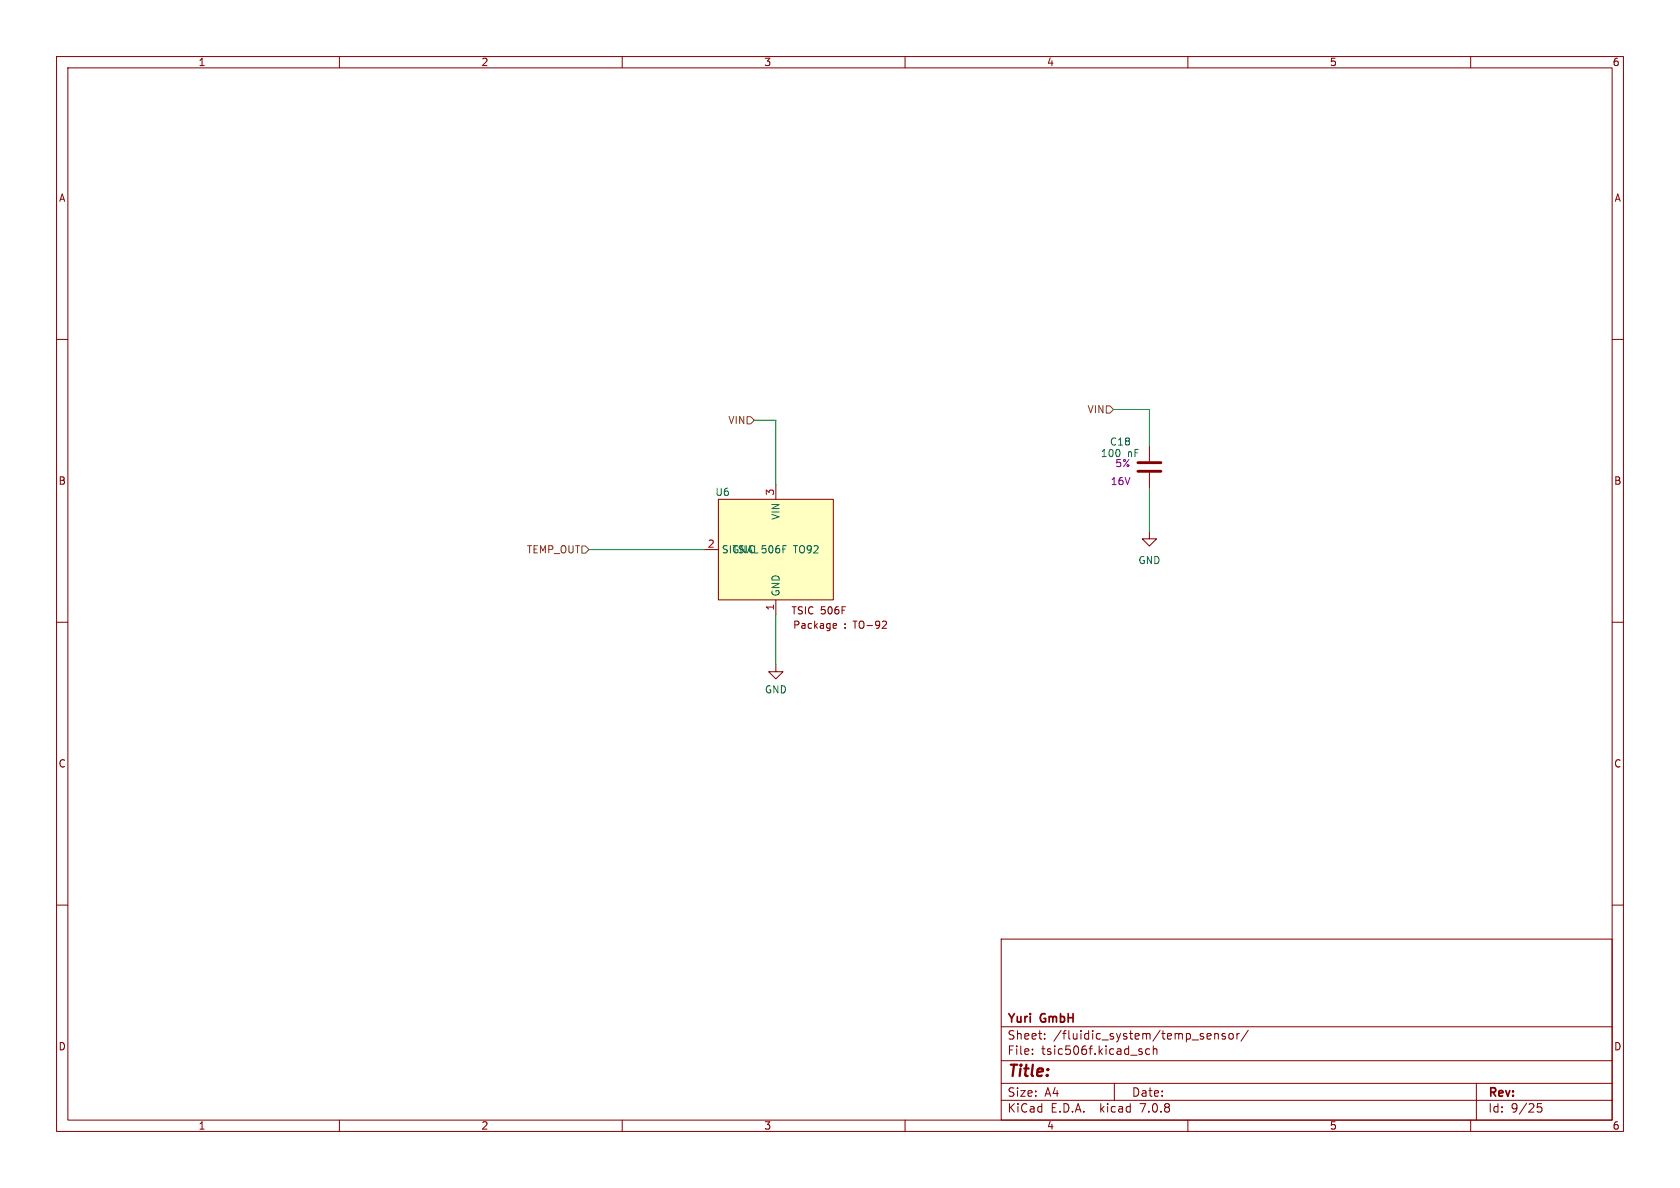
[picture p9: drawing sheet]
<svg xmlns="http://www.w3.org/2000/svg" width="297mm" height="210mm" viewBox="0 0 297 210" stroke-linecap="round" stroke-linejoin="round" font-family="sans-serif">
<g fill="none" stroke="#840000" stroke-width=".18">
<path d="M10 10h277v190h-277zM12 12h273v186h-273zM60 10v2M110 10v2M160 10v2M210 10v2M260 10v2M10 60h2M285 60h2M203.2 78.7v2.8M124.5 97.2h2.5M127 88.3h20.3v17.7h-20.3z"/>
<path d="M137.2 85.7v2.6M203.2 94v1.3h1.3l-1.3 1.2-1.3-1.2h1.3M203.2 83.6v2.8M10 110h2M137.2 117.5v1.2h1.2l-1.2 1.3-1.3-1.3h1.3M137.2 106v2.6M147.5 110.2l.3 .1 .1 .2-.6 .1M147.8 111l-.3 .1M156.5 109.8l.2 .2v.3l-.8 .8h.8M285 110h2M10 160h2M285 160h2"/>
<path d="M177 166h108v32h-108zM60 198v2M110 198v2M160 198v2M177 194.5h108M177 191.5h108M177 187.5h108M177 181.5h108M182.5 186.3v.1M182.5 185.5v.1M184.7 183.6v.1M184.7 182.8v.1"/>
<path d="M197 191.5v3M201.7 185.9l.3 .2-.3 .3M201.7 185.4l.2 .1M203.2 185.5l-.4-.1-.3 .3v.4l.2 .2h.5M203.9 185.5l.2-.1 .4 .1v.9M203.9 184.9v1.5M210 198v2M213.9 182.7l.2 .4-.7 .1M214 183.6l-.1 .1M214.7 182.7v1M214.7 182.8l.3-.1 .3 .1 .1 .9M216.6 182.8l-.4-.1-.2 .2 .1 .2 .5 .2v.3h-.6"/>
<path d="M217.3 182.8l.2-.1 .5 .1v.6l-.1 .2-.4 .1-.2-.1zM218.7 182.7v1M219.1 182.7l-.3 .1-.1 .2M220.7 182.1l-1.3 2M260 198v2M261 191.5v6.5M272.5 195.1h-.7l-.1 .7 .3-.1h.5l.1 .3-.1 .5-.2 .1-.6-.1"/>
</g>
<path d="M201.2 81.8h4M201.2 83.3h4" fill="none" stroke="#840000" stroke-width=".51"/>
<path d="M127 88.3h20.3v17.7h-20.3z" fill="#ffffc2" stroke="#ffffc2" stroke-width=".18"/>
<path d="M132.1 73.7h.6l.6 .6-.6 .6h-.6zM195.6 71.8h.6l.6 .6-.6 .6h-.6zM102.9 96.5h.6l.6 .7-.6 .6h-.6z" fill="none" stroke="#725600" stroke-width=".18"/>
<path d="M133.3 74.3h3.9v11.4M196.8 72.4h6.4v6.3M104.1 97.2h20.4M203.2 86.4v7.6M137.2 108.6v8.9" fill="none" stroke="#009600" stroke-width=".18"/>
<text font-size="2.8" fill="#840000" x="178" y="190.9">Title:</text>
<g font-size="2.1" fill="#840000">
<text x="178" y="184">Sheet:</text>
<text x="178" y="181.2">Yuri</text>
<text x="184" y="181.2">GmbH</text>
<text x="186.2" y="184">/fluidic_system/temp_sensor/</text>
<text x="178" y="186.7">File:</text>
<text x="184.1" y="186.7">tsic506f.kicad_sch</text>
<text x="178" y="196.9">KiCad</text>
<text x="178" y="194.1">Size:</text>
<text x="184.7" y="194.1">A4</text>
<text x="185.7" y="196.9">E.D.A.</text>
<text x="194.6" y="196.9">kicad</text>
<text x="200" y="194.1">Date:</text>
<text x="201.8" y="196.9">7.0.8</text>
<text x="263" y="194.3">Rev:</text>
<text x="263" y="196.9">Id:</text>
<text x="267.1" y="196.9">9/25</text>
</g>
<g font-size="1.8" fill="#840000">
<text x="35" y="11.9">1</text>
<text x="85" y="11.9">2</text>
<text x="135" y="11.9">3</text>
<text x="185" y="11.9">4</text>
<text x="235" y="11.9">5</text>
<text x="285" y="11.9">6</text>
<text x="10.3" y="35.9">A</text>
<text x="285.3" y="35.9">A</text>
<text x="10.3" y="85.9">B</text>
<text x="285.3" y="85.9">B</text>
<text x="139.8" y="108.8">TSIC 506F</text>
<text x="140.1" y="111.4">Package</text>
<text x="149.2" y="111.4">:</text>
<text x="151" y="111.4">TO-92</text>
<text x="10.3" y="135.9">C</text>
<text x="285.3" y="135.9">C</text>
<text x="10.3" y="185.9">D</text>
<text x="285.3" y="185.9">D</text>
<text x="35" y="199.9">1</text>
<text x="85" y="199.9">2</text>
<text x="135" y="199.9">3</text>
<text x="185" y="199.9">4</text>
<text x="235" y="199.9">5</text>
<text x="285" y="199.9">6</text>
</g>
<g font-size="1.8" fill="#725600">
<text x="128.7" y="75.2">VIN</text>
<text x="192.2" y="73.3">VIN</text>
<text x="93" y="98">TEMP_OUT</text>
</g>
<g font-size="1.8" fill="#006464">
<text x="194.5" y="81">100</text>
<text x="196.1" y="79">C18</text>
<text x="126.4" y="87.9">U6</text>
<text x="138" y="92" transform="rotate(-90 138 92)">VIN</text>
<text x="127.5" y="98">SIGNAL 506F</text>
<text x="129.3" y="98">TSIC</text>
<text x="140.5" y="98">TO92</text>
<text x="201.2" y="99.9">GND</text>
<text x="138" y="105.5" transform="rotate(-90 138 105.5)">GND</text>
<text x="135.1" y="122.8">GND</text>
</g>
<g font-size="1.8" fill="#840084">
<text x="197.1" y="82.8">5%</text>
<text x="199.3" y="81">nF</text>
<text x="196.3" y="86">16V</text>
</g>
<g font-size="1.8" fill="#a90000">
<text x="136.9" y="87.7" transform="rotate(-90 136.9 87.7)">3</text>
<text x="125" y="96.9">2</text>
<text x="136.9" y="108" transform="rotate(-90 136.9 108)">1</text>
</g>
</svg>
